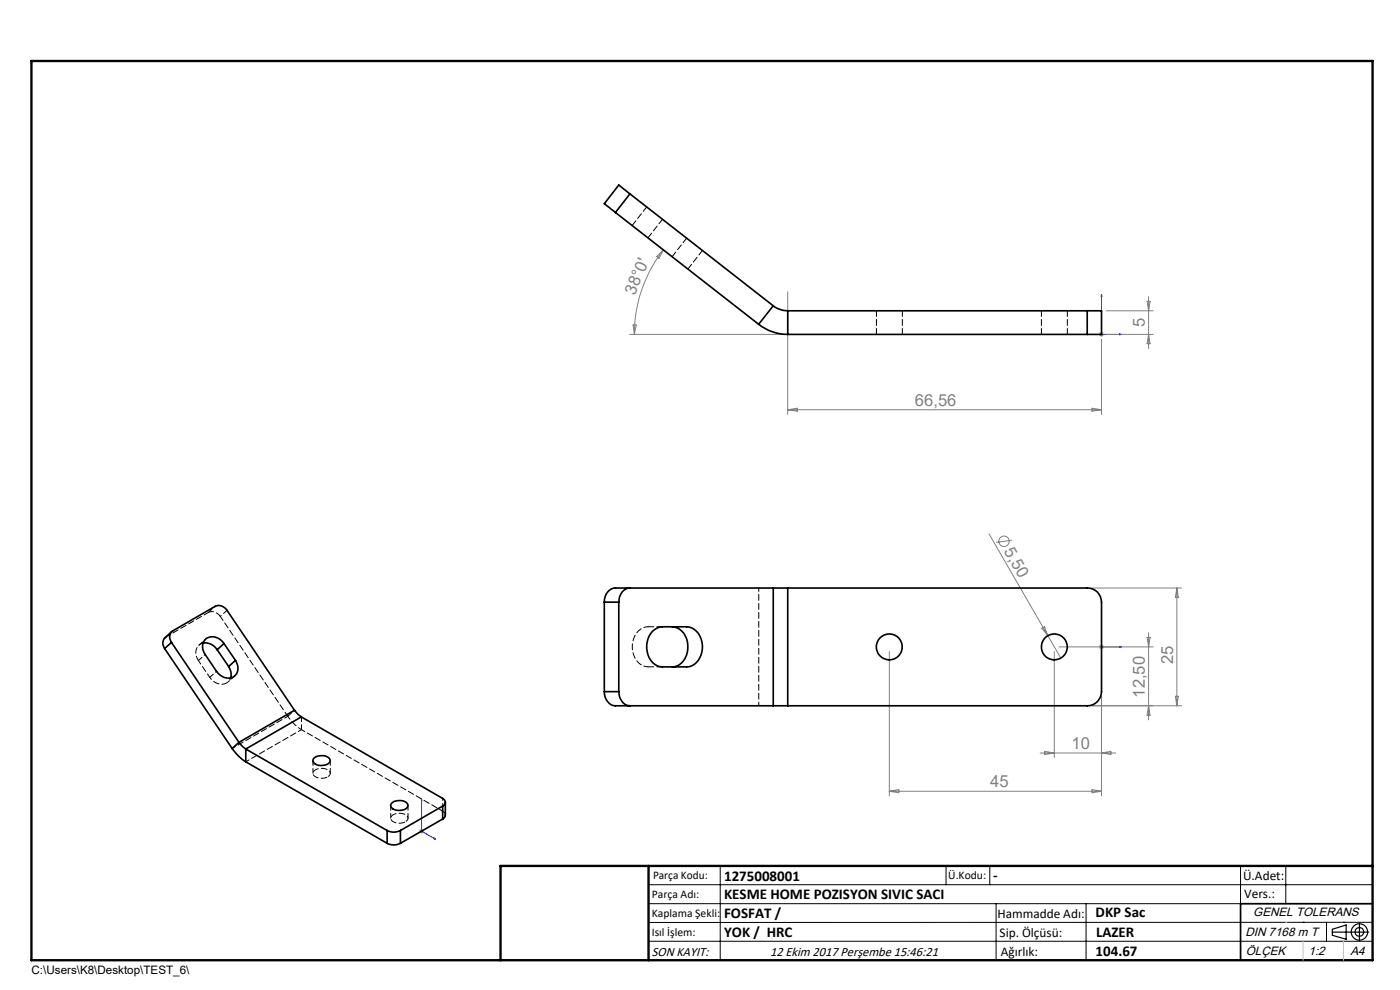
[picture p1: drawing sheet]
<svg xmlns="http://www.w3.org/2000/svg" width="297mm" height="210mm" viewBox="0 0 297 210" stroke-linecap="round" stroke-linejoin="round" font-family="sans-serif">
<g fill="none" stroke="#808080" stroke-width=".21">
<path d="M140.7 53a29 29 0 0 0-6.1 17.9M140.7 53l-.9 1.8-.5-.4zM133.6 70.9h32.5M134.3 68.9h.7l-.4 2zM167.1 61.9v26M233.2 70.9h1M233.3 70.5l.7 .8M233.7 70.4v1M233.7 71.9v16M234 70.5l-.7 .8M234.7 70.9h10M234.7 65.9h10"/>
<path d="M243.3 63.9h.7l-.3 2zM243.7 62.9v11M243.7 70.9l.3 2h-.7zM167.1 86.9h66.6M167.1 86.9l2-.3v.6zM231.7 86.6l2 .3-2 .3zM209.8 113.3l15.2 26.3M214.7 114.6l-3.4 .5M188.7 138.2v30.6M221 133.3l.6-.3 .7 1.8zM223.7 138.2v22.5M224.6 137.2h20.1"/>
<path d="M231.7 124.7h18.9M233.3 136.9l.7 .7M233.7 136.7v1M234 136.9l-.7 .7M243.3 135.2h.7l-.3 2zM243.7 134.2v18.5M249.7 124.7v25M249.7 124.7l.3 2h-.7zM220.7 159.7h16M221.7 159.4l2 .3-2 .3zM231.7 149.7h18.9M233.7 147.7v21.1"/>
<path d="M233.7 159.7l2-.3v.6zM243.7 149.7l.3 2h-.7zM249.3 147.7h.7l-.3 2zM88.9 176.3h1M89.1 176l.7 .7M89.4 175.8v1M89.8 176l-.7 .7M188.7 167.8h45M188.7 167.8l2-.3v.7zM231.7 167.5l2 .3-2 .4z"/>
<circle cx="213" cy="114.8" r="1.11"/>
</g>
<g fill="none" stroke="#000" stroke-width=".25">
<path d="M282.6 197.7h7.8M282.6 197.1l3-.9v3l-3-.8zM288.4 195.8v3.8M106.2 203.7h185"/>
<circle cx="288.4" cy="197.7" r="1.74"/>
<circle cx="288.4" cy="197.7" r=".93"/>
</g>
<path d="M233.7 62.4l.1 .5h-.2zM233.7 62.4v8.5h4.2M237.5 70.8l.4 .1-.4 .1zM233.6 137.2h.2zM233.7 137.2h.1M233.7 137.2h4.2M237.9 137.2h-.4h.4M89.4 169.4l.1 .4-.1-.1zM89.4 169.4v6.9l3 1.7M92.1 177.8l.3 .2-.3-.1z" fill="none" stroke="#00f" stroke-width=".21"/>
<g fill="none" stroke="#000" stroke-width=".21">
<path d="M137.6 187.7h153.6M137.6 191.7h153.6M137.6 199.7h153.6M152.8 183.7v20M200.7 183.7v4M210 183.7v4M211.3 191.7v12M230.4 191.7v12M263.2 183.7v20M272.8 183.7v8M276.4 195.6h.1M281.4 195.6v4.1"/>
<path d="M285 195.6h.1M291.2 195.6l-153.6 .1"/>
</g>
<path d="M291.2 191.7h-28v12" fill="none" stroke="#000" stroke-width=".35"/>
<path d="M6.7 12.9h284.5v190.8h-284.5zM137.6 183.7v20M291.2 183.7h-185v20" fill="none" stroke="#000" stroke-width=".5"/>
<path d="M276.4 199.7v4M285 199.7v4" fill="none" stroke="#c0c0c0" stroke-width=".21"/>
<path d="M272.8 195.6h.1" fill="none" stroke="#c0c0c0" stroke-width=".25"/>
<g fill="#00f">
<path d="M237.5 70.8l.4 .1-.4 .1zM233.7 62.4l.1 .5h-.2z"/>
<path d="M92.1 177.8l.3 .2-.3-.1zM89.4 169.4l.1 .4-.1-.1z"/>
<path d="M237.5 137.2h.4zM233.6 137.2h.2z"/>
</g>
<g fill="none" stroke="#000" stroke-width=".35">
<path d="M130.6 45.1l30.3 23.7M133.6 41.1l-2.3-1.8-3.1 3.9 2.4 1.9M133.6 41.1l-3 4M133.6 41.1l30.4 23.8M160.9 68.8a10.2 10.2 0 0 0 6.2 2.1M164 64.9a5.2 5.2 0 0 0 3.1 1M164 64.9l-3.1 3.9M167.1 65.9v5M167.1 70.9h63.5M167.1 65.9h63.5M230.6 65.9h3.1v5h-3.1M230.6 65.9v5"/>
<path d="M34.9 137.6l14.3 21.2M36.4 136.3a1.72 1.72 0 0 1 .3-2.5l8.9-5.2a2.04 2.04 0 0 1 2.6 .9l14.3 21.2M36.4 136.3l14.3 21.2M36.4 136.3l-1.5 1.3M36.4 134l-1.4 1.3a1.8 1.8 0 0 0-.1 2.3M43.1 136.4a2.99 2.99 0 0 1 3 1.4M46.1 137.8l2.4 3.6M47.5 136.5a2.53 2.53 0 0 0-4.2-.5l-.3 .7 .1 1.3 2.8 4.4a2.57 2.57 0 0 0 4.3 .5l.2-.7v-.9l-.4-1.2M47.5 136.5l2.5 3.6M47.5 136.5l-1.4 1.3M128.2 127.7h3.1M128.2 127.7v19"/>
<path d="M131.3 127.7v19M133.6 124.7a2.71 2.71 0 0 0-2.3 3M138.5 133.9a3.1 3.1 0 0 1 2-.9h5.2a4 4 0 0 1 3.3 4.6 3.9 3.9 0 0 1-3.3 3.9h-5.2a4 4 0 0 1-3.3-4.6 4.8 4.8 0 0 1 1.3-3zM142.6 133a3.9 3.9 0 0 1 3.3 4.6 3.8 3.8 0 0 1-3.3 3.9M164 124.7h-33.4a2.71 2.71 0 0 0-2.4 3M164 124.7h3.1M164 124.7v25M167.1 124.7h63.5a2.95 2.95 0 0 1 3.1 3v19a3 3 0 0 1-3.1 3h-63.5M167.1 124.7v25M48.5 141.4l.5 1.3-.1 1.1M49.2 158.8a10.2 10.2 0 0 0 2.9 2.8M50 140.1l-1.5 1.3"/>
<path d="M50.7 157.5l1.4 1.4M50.7 157.5l-1.5 1.3M52.1 158.9l30 17.3M52.1 158.9v2.7M62.5 150.7l1.4 1.4M62.5 150.7l-11.8 6.8M63.9 152.1l30 17.3a.87 .87 0 0 1 .6 .8 .87 .87 0 0 1-.6 .8M63.9 152.1l-11.8 6.8M128.2 146.7a2.77 2.77 0 0 0 2.4 3h33.4M128.2 146.7h3.1M131.3 146.7a2.77 2.77 0 0 0 2.3 3M164 149.7h3.1"/>
<path d="M52.1 161.6l30 17.3M66.6 160.9a2.4 2.4 0 0 1 3.4 .3 1.41 1.41 0 0 1-1.7 1.2 1.55 1.55 0 0 1-1.9-1.1zM82.1 176.2a3 3 0 0 0 2.8 0M82.1 178.9a3 3 0 0 0 2.8 0M82.1 176.2v2.7M83.1 170.4a2.41 2.41 0 0 1 3.4 .3 1.41 1.41 0 0 1-1.7 1.2 1.4 1.4 0 0 1-1.9-1.3zM84.9 176.2v2.7M93.9 171l-9 5.2M93.9 171v2.7M93.9 173.7l-9 5.2M94.5 170.2l-.1 2.9-.5 .6"/>
<circle cx="188.6" cy="137.2" r="2.75"/>
<circle cx="223.7" cy="137.2" r="2.75"/>
</g>
<path d="M137.2 43.9l-3.1 3.9M140.6 46.5l-3.1 3.9M145.7 50.5l-3.1 3.9M146 57l3-3.9M185.9 65.9v5M191.4 70.9v-5M220.9 65.9v5M226.4 70.9v-5M35 135.3l.2-.2M140.6 132.9h-3.1M140.6 141.4h-3.1" fill="none" stroke="#000" stroke-width=".21" stroke-dasharray="1.3 .6"/>
<path d="M42.1 140.1l2.4 3.6M137.5 141.4a4 4 0 0 1-3.4-4.6 3.8 3.8 0 0 1 3.4-3.9" fill="none" stroke="#000" stroke-width=".21" stroke-dasharray="1.3 .6" stroke-dashoffset=".4"/>
<path d="M49.3 158.7l11.8-6.8M61.1 151.9a9.2 9.2 0 0 0 2.9 2.9M161 149.7v-25M52.2 161.6l11.8-6.8M93.9 172.1l.5 .3 .1 .5M93.9 172.1l-29.9-17.3" fill="none" stroke="#000" stroke-width=".21" stroke-dasharray="1.3 .6" stroke-dashoffset=".5"/>
<path d="M69.5 164.8a2.48 2.48 0 0 1-3-.5 1.23 1.23 0 0 1 1.4-1.3 1.83 1.83 0 0 1 2.2 1l-.2 .4-.4 .4M86 174.3a2.48 2.48 0 0 1-3-.5 1.23 1.23 0 0 1 1.4-1.3 1.83 1.83 0 0 1 2.2 1l-.2 .4-.4 .4" fill="none" stroke="#000" stroke-width=".21" stroke-dasharray="1.3 .6" stroke-dashoffset="-.2"/>
<path d="M93.9 169.3v1.7" fill="none" stroke="#000" stroke-width=".21" stroke-dasharray="1.3 .6" stroke-dashoffset=".8"/>
<path d="M35.2 135.1l9-5.2M61.1 151.9l-14.4-21.1M64 152v2.8M66.4 161.3v2.7M70.1 164v-2.7M82.9 170.8v2.8M86.6 173.6v-2.8" fill="none" stroke="#000" stroke-width=".21" stroke-dasharray="1.3 .6" stroke-dashoffset=".2"/>
<path d="M35.2 135.1l1.5-1.3M43.5 138.8l-1.4 1.3M43.6 135.5l-1.4 1.4M45.7 128.6l-1.5 1.3M46.7 130.8l1.5-1.4M46 142.4l-1.5 1.3M48.4 144.6l1.5-1.3M62.5 150.6l-1.4 1.3" fill="none" stroke="#000" stroke-width=".21" stroke-dasharray="1.3 .6" stroke-dashoffset="1"/>
<path d="M48.9 143.8a2.26 2.26 0 0 1-3.8 .6l-.6-.7" fill="none" stroke="#000" stroke-width=".21" stroke-dasharray="1.3 .6" stroke-dashoffset=".7"/>
<path d="M42.1 140.1a2.26 2.26 0 0 1 1-3.7" fill="none" stroke="#000" stroke-width=".21" stroke-dasharray="1.3 .6" stroke-dashoffset=".3"/>
<path d="M44.2 129.9a2 2 0 0 1 2.5 .9" fill="none" stroke="#000" stroke-width=".21" stroke-dasharray="1.3 .6" stroke-dashoffset=".1"/>
<g font-size="3.5" fill="#808080">
<text x="134.6" y="62.8" transform="rotate(-67 134.6 62.8)">38°0'</text>
<text x="242.9" y="69.3" transform="rotate(-90 242.9 69.3)">5</text>
<text x="194.1" y="86.1">66,56</text>
<text x="212.9" y="117" transform="rotate(60 212.9 117)">5,50</text>
<text x="248.9" y="140.9" transform="rotate(-90 248.9 140.9)">25</text>
<text x="242.9" y="148" transform="rotate(-90 242.9 148)">12,50</text>
<text x="227.3" y="158.9">10</text>
<text x="210.1" y="167">45</text>
</g>
<g font-size="3.2">
<text x="153.6" y="186.8">1275008001</text>
<text x="153.6" y="190.8">KESME HOME POZISYON SIVIC SACI</text>
<text x="210.7" y="186.6">-</text>
<text x="153.6" y="194.8">FOSFAT /</text>
<text x="232.4" y="194.5">DKP Sac</text>
<text x="153.6" y="198.8">YOK / HRC</text>
<text x="232.4" y="202.8">104.67</text>
<text x="232.5" y="198.8">LAZER</text>
</g>
<g font-size="2.8">
<text x="263.7" y="186.7">Ü.Adet:</text>
<text x="263.9" y="190.5">Vers.:</text>
<text x="211.6" y="194.8">Hammadde Adı:</text>
<text x="138.3" y="202.8">SON KAYIT:</text>
<text x="163.4" y="202.8">12 Ekim 2017 Perşembe 15:46:21</text>
<text x="212.1" y="198.7">Sip. Ölçüsü:</text>
<text x="212.3" y="202.7">Ağırlık:</text>
</g>
<g font-size="2.6">
<text x="265.9" y="194.4">GENEL TOLERANS</text>
<text x="264.2" y="198.5">DIN 7168 m T</text>
<text x="264.3" y="202.6">ÖLÇEK</text>
<text x="277.6" y="202.6">1:2</text>
<text x="286.5" y="202.6">A4</text>
</g>
<g font-size="2.5">
<text x="138.3" y="190.5">Parça Adı:</text>
<text x="138.5" y="186.5">Parça Kodu:</text>
<text x="201.2" y="186.5">Ü.Kodu:</text>
<text x="138.3" y="194.5">Kaplama Şekli:</text>
<text x="138.3" y="198.6">Isıl İşlem:</text>
<text x="6.7" y="206.7">C:\Users\K8\Desktop\TEST_6\</text>
</g>
</svg>
